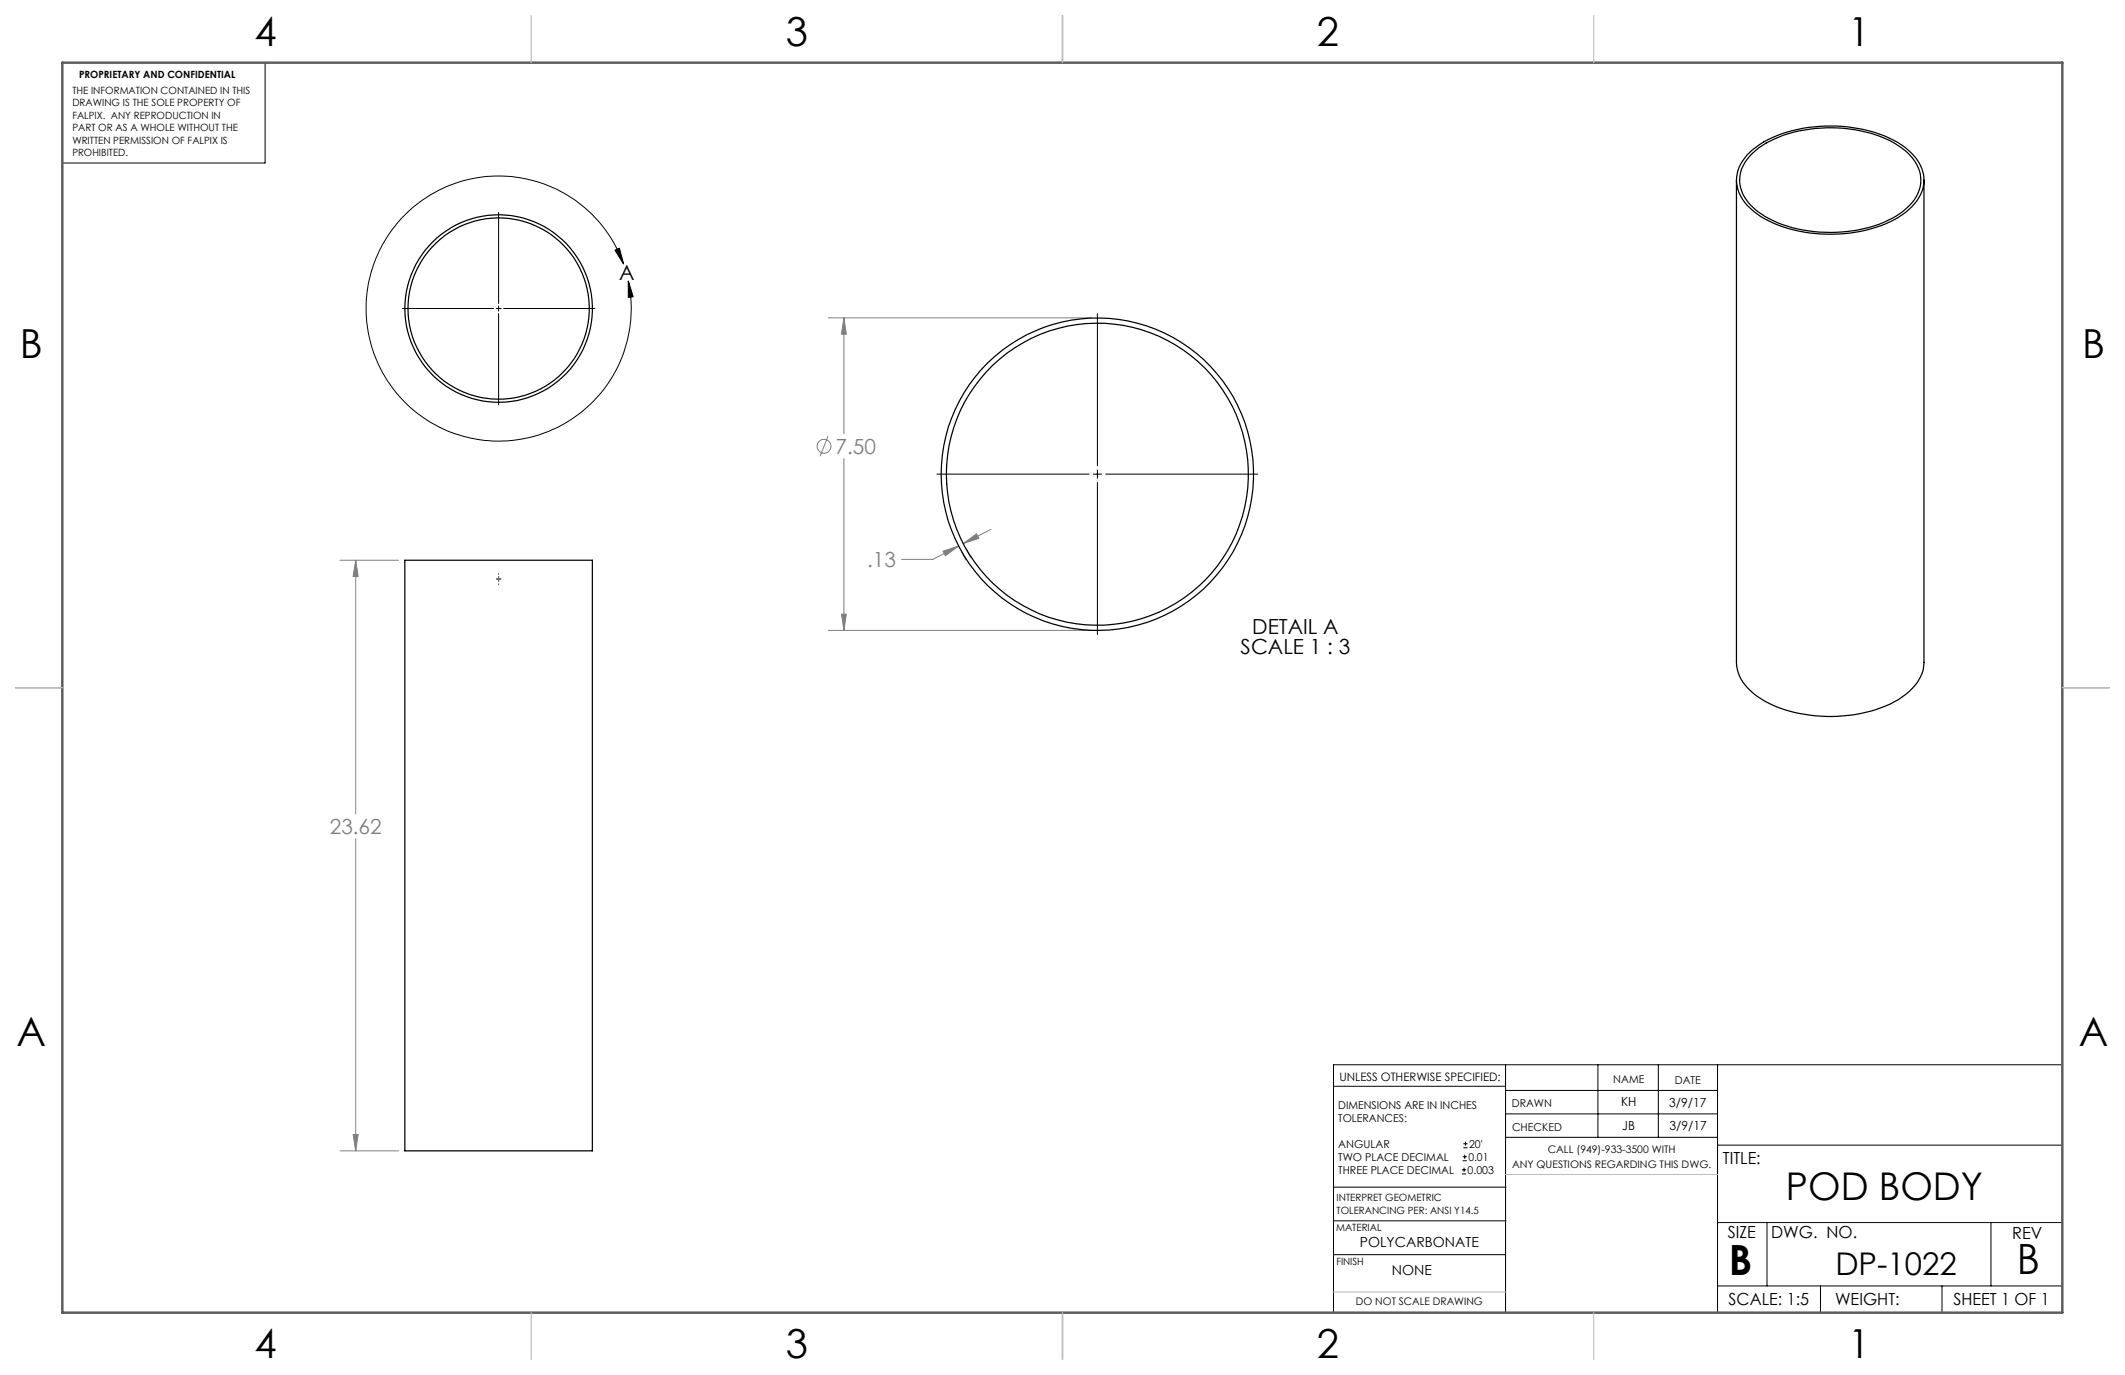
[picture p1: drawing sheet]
<svg xmlns="http://www.w3.org/2000/svg" width="432mm" height="279mm" viewBox="0 0 432 279" stroke-linecap="round" stroke-linejoin="round" font-family="sans-serif">
<g fill="none" stroke="#808080" stroke-width=".2">
<path d="M168.3 64.6h53.4M171.5 64.6l.5 3.3h-1zM171.5 64.6v23.5M168.2 88.7l-1.5 4M171.5 93.2v34.9M69.1 113.8h11.9M72.3 113.8l.5 3.4h-1zM72.3 113.8v51.6M191.6 112l3.2-1.1-2.7 2zM194.8 110.9l-5.3 2.8h-6.3M195.4 112.1l.9 1.7M195.7 110.5l2.7-2 .5 .9z"/>
<path d="M196.3 111.6l.9 1.7M201.4 107.6l-5.7 2.9M168.3 128.1h53.4M171 124.8h1l-.5 3.3zM72.3 170.4v63.5M69.1 233.9h11.9M71.8 230.5h1l-.5 3.4z"/>
<circle cx="167.4" cy="90.7" r="1.41"/>
</g>
<g fill="none" stroke="#000" stroke-width=".2">
<path d="M53.9 12.7v20.4h-41.2M101.3 43.1v18.6M125 50.8l.9-.4 .8 3.3zM126.7 53.7a26.9 26.9 0 0 0-44.7-9.8 26.9 26.9 0 0 0 11.2 44.4 26.9 26.9 0 0 0 34.8-29.7l-.3-1.5M127.7 57.1l1 3.2-1 .1zM81.8 62.7h18.5M100.8 62.7h1M101.3 62.2v1M101.3 63.7v18.6M102.3 62.7h18.6M223 63.7v31M190.4 96.3h30.9"/>
<path d="M222.1 96.3h1.7M223 95.5v1.7M223 98v30.9M224.7 96.3h30.9M305.9 216.4v50.3M324.7 216.4v14.7M337 216.4v14.7M349 216.4v50.3M419.1 216.4h-148.1v50.3M271 220.7h34.9M297.1 238.5h.8M297.1 237.7h.8"/>
<path d="M297.2 235.9h.9M297.2 235.1h.9M297.4 233.2h.8M297.4 232.4h.8M297.5 237.3v.8M297.6 234.6v.9M297.8 232v.8M305.9 231.1h43.1M305.9 226.3h43.1M305.9 221.6h43.1M349 232.7h70.1M271 255h34.9"/>
<path d="M271 248.1h35M271 241.2h35M349 248.4h70.1M359.1 248.4v12.9M404.6 248.4v12.9M349 261.3h70.1M369.9 261.3v5.4M394.6 261.3v5.4"/>
</g>
<path d="M100.8 117.7h1M101.3 116.5v.2M101.3 117.2v1M101.3 118.7v.1" fill="none" stroke="#808000" stroke-width=".2"/>
<path d="M215.9 3.2v9.5M3.1 139.7h9.6M419.1 139.7h9.5M215.9 266.7v9.6" fill="none" stroke="#5c5c5c" stroke-width=".25"/>
<path d="M12.7 12.7h406.4v254h-406.4z" fill="none" stroke="#5c5c5c" stroke-width=".5"/>
<path d="M305.9 238.7h43.1M271 262.5h34.9" fill="none" stroke="#c0c0c0" stroke-width=".2"/>
<path d="M108 3.2v9.5M215.9 3.2v9.5M323.8 3.2v9.5M3.1 139.7h9.6M419.1 139.7h9.5M108 266.7v9.6M215.9 266.7v9.6M323.8 266.7v9.6" fill="none" stroke="#c0c0c0" stroke-width=".25"/>
<path d="M125 50.8l.9-.4 .8 3.3zM127.7 57.1l1 3.2-1 .1z" fill="#000"/>
<path d="M72.3 113.8l.5 3.4h-1zM71.8 230.5h1l-.5 3.4zM171.5 64.6l.5 3.3h-1zM171 124.8h1l-.5 3.3zM195.7 110.5l2.7-2 .5 .9zM191.6 112l3.2-1.1-2.7 2z" fill="#808080"/>
<g fill="none" stroke="#000" stroke-width=".25">
<path d="M352.8 36.6v98a8.6 8.6 0 0 0 4.3 6.9 27 27 0 0 0 17.5 4 23.2 23.2 0 0 0 13.3-5 8 8 0 0 0 3-5.9v-98M355 31.5a21.2 21.2 0 0 1 12.5-5.6 29.9 29.9 0 0 1 18.1 3 9.7 9.7 0 0 1 5.3 7.3 8.8 8.8 0 0 1-4.4 7.4 28.2 28.2 0 0 1-19.9 3.6 19.9 19.9 0 0 1-12-6 7 7 0 0 1 .4-9.7zM356.1 31.2a22.3 22.3 0 0 1 14-5.2 26.9 26.9 0 0 1 15.4 3.5 8.7 8.7 0 0 1 4.8 7.2 8.1 8.1 0 0 1-3.5 6.2 24.9 24.9 0 0 1-15.9 4.3 24.7 24.7 0 0 1-13.7-4.2 7.7 7.7 0 0 1-3.5-8.1l.9-2zM82.3 113.8h38.1v120.1h-38.1z"/>
<circle cx="101.3" cy="62.7" r="18.4"/>
<circle cx="101.3" cy="62.7" r="19.1"/>
<circle cx="223" cy="96.4" r="30.7"/>
<circle cx="223" cy="96.4" r="31.7"/>
</g>
<g font-size="8.5">
<text x="351.3" y="259">B</text>
<text x="409.8" y="258.9">B</text>
</g>
<g font-size="8.1">
<text x="51.7" y="9.3">4</text>
<text x="159.7" y="9.3">3</text>
<text x="267.6" y="9.3">2</text>
<text x="375.6" y="9.3">1</text>
<text x="4" y="72.8">B</text>
<text x="423.1" y="72.8">B</text>
<text x="3.3" y="212.5">A</text>
<text x="422.4" y="212.5">A</text>
<text x="51.7" y="276">4</text>
<text x="159.7" y="276">3</text>
<text x="267.6" y="276">2</text>
<text x="375.6" y="276">1</text>
</g>
<text font-size="7.8" x="362.9" y="243.8">POD BODY</text>
<text font-size="6.3" x="372.9" y="259.1">DP-1022</text>
<g font-size="4.2">
<text x="125.8" y="56.9">A</text>
<text x="254.5" y="128.8">DETAIL A</text>
<text x="252.1" y="133">SCALE 1 : 3</text>
</g>
<g font-size="4.2" fill="#808080">
<text x="169.8" y="92.2">7.50</text>
<text x="176.2" y="115.2">.13</text>
<text x="67" y="169.5">23.62</text>
</g>
<g font-size="3.4">
<text x="350.1" y="236.5">TITLE:</text>
<text x="351.1" y="251.6">SIZE</text>
<text x="359.9" y="251.6">DWG. NO.</text>
<text x="408.9" y="251.7">REV</text>
<text x="351.2" y="265.2">SCALE: 1:5</text>
<text x="372.9" y="265.2">WEIGHT:</text>
<text x="396.9" y="265.2">SHEET 1 OF 1</text>
</g>
<g font-size="2.8">
<text x="276.3" y="253.4">POLYCARBONATE</text>
<text x="282.8" y="259.1">NONE</text>
</g>
<g font-size="2.5">
<text x="329.4" y="224.8">KH</text>
<text x="339.2" y="224.9">3/9/17</text>
<text x="329.6" y="229.6">JB</text>
<text x="339.2" y="229.7">3/9/17</text>
</g>
<text font-size="2.4" x="272.2" y="219.7">UNLESS OTHERWISE SPECIFIED:</text>
<g font-size="2.2">
<text x="327.8" y="220.1">NAME</text>
<text x="340.3" y="220.2">DATE</text>
<text x="271.9" y="225.3">DIMENSIONS ARE IN INCHES</text>
<text x="271.9" y="227.9">TOLERANCES:</text>
<text x="307.2" y="224.9">DRAWN</text>
<text x="271.9" y="233.2">ANGULAR</text>
<text x="298.5" y="233.2">20'</text>
<text x="307.3" y="229.8">CHECKED</text>
<text x="271.9" y="238.5">THREE PLACE DECIMAL</text>
<text x="271.9" y="235.9">TWO PLACE DECIMAL</text>
<text x="298.2" y="238.5">0.003</text>
<text x="298.4" y="235.9">0.01</text>
</g>
<g font-size="2.1">
<text x="307.3" y="237.3">ANY QUESTIONS REGARDING THIS DWG.</text>
<text x="314.5" y="234.2">CALL (949)-933-3500 WITH</text>
<text x="275.5" y="265.1">DO NOT SCALE DRAWING</text>
</g>
<g font-size="2">
<text x="16.1" y="15.9">PROPRIETARY AND CONFIDENTIAL</text>
<text x="14.7" y="19.1">THE INFORMATION CONTAINED IN THIS</text>
<text x="14.7" y="21.6">DRAWING IS THE SOLE PROPERTY OF</text>
<text x="14.7" y="24.1">FALPIX. ANY REPRODUCTION IN</text>
<text x="14.7" y="26.6">PART OR AS A WHOLE WITHOUT THE</text>
<text x="14.7" y="29.2">WRITTEN PERMISSION OF FALPIX IS</text>
<text x="14.7" y="31.7">PROHIBITED.</text>
<text x="271.6" y="244.1">INTERPRET GEOMETRIC</text>
<text x="271.5" y="250.2">MATERIAL</text>
<text x="271.6" y="246.6">TOLERANCING PER: ANSI Y14.5</text>
<text x="271.5" y="257">FINISH</text>
</g>
</svg>
